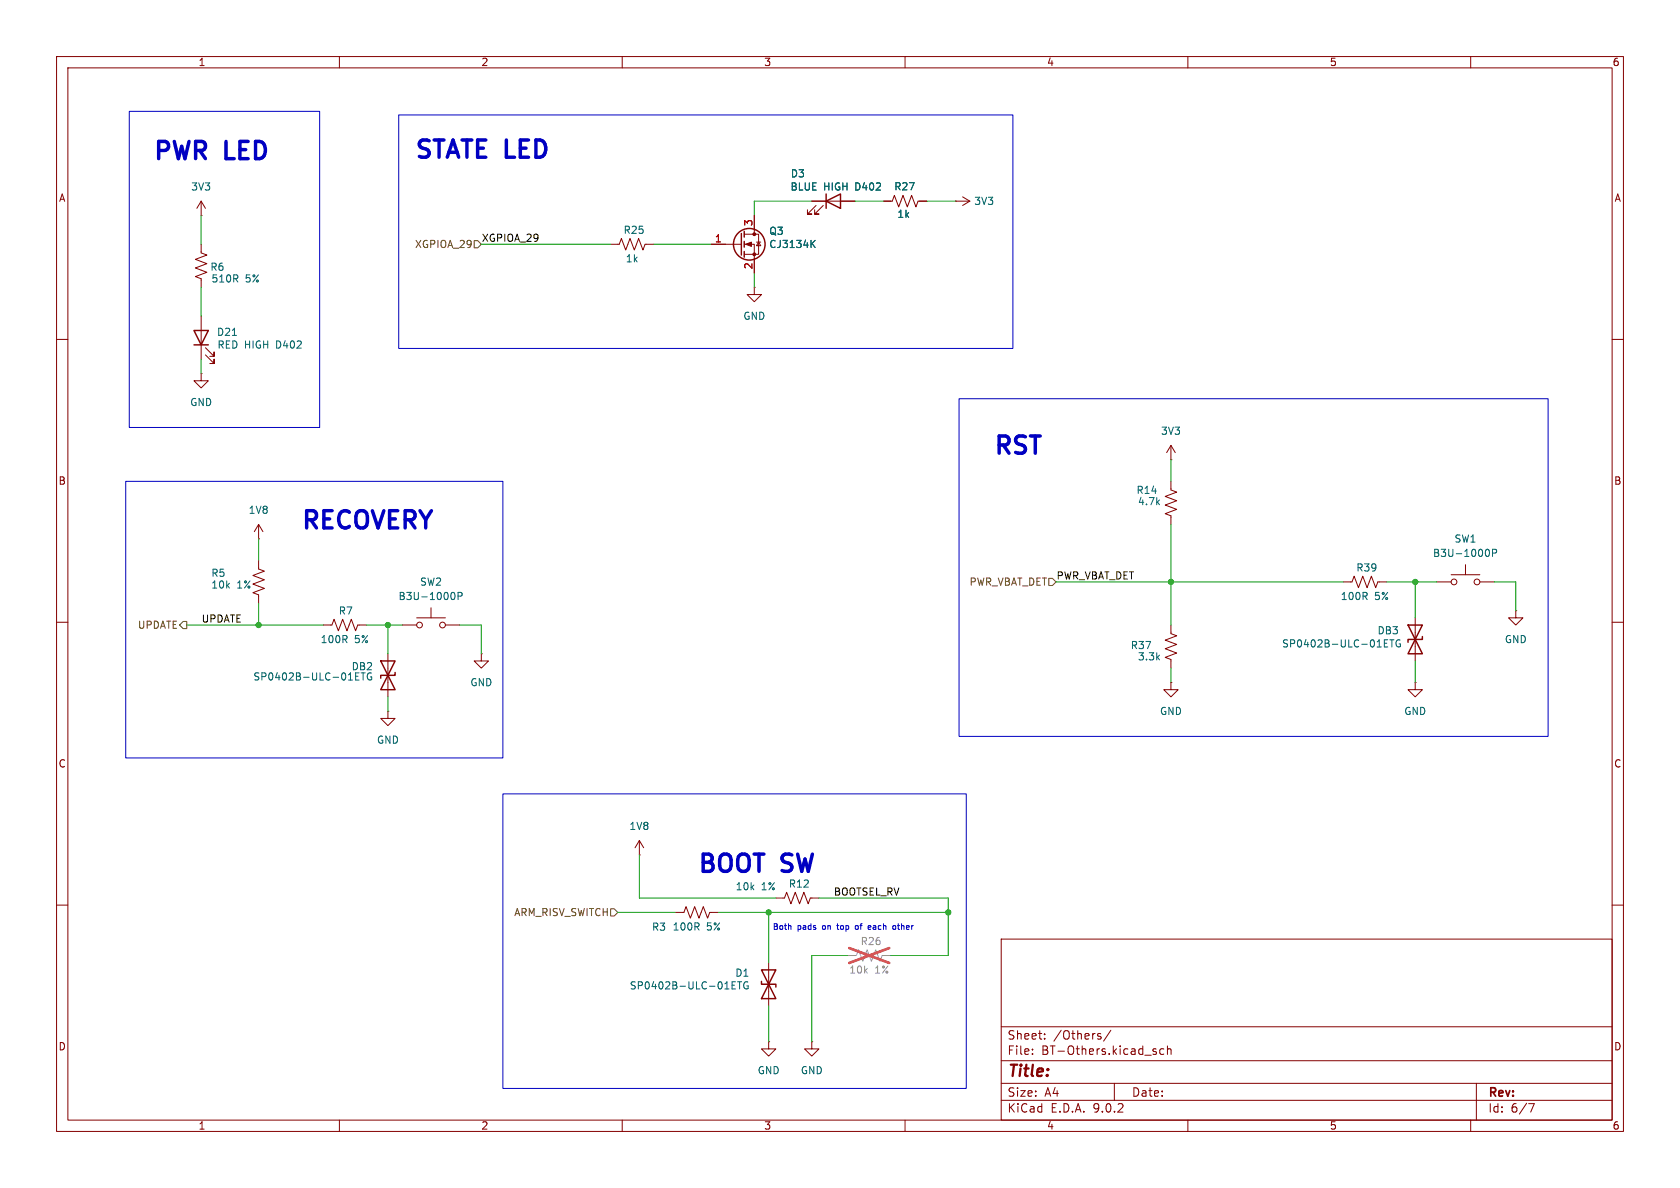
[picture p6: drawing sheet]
<svg xmlns="http://www.w3.org/2000/svg" width="297mm" height="210mm" viewBox="0 0 297 210" stroke-linecap="round" stroke-linejoin="round" font-family="sans-serif">
<g fill="none" stroke="#840000" stroke-width=".18">
<path d="M10 10h277v190h-277zM12 12h273v186h-273zM60 10v2M110 10v2M160 10v2M210 10v2M260 10v2M35.6 38.1h.1M35.6 35.6v2.5M35.6 35.6l-.8 1.2M35.6 35.6l.7 1.2M133.3 38.1v3.3"/>
<path d="M143.5 35.6h7.6M144.3 36.3l-1.6 1.5h.8h-.8v-.7M145.5 36.3l-1.5 1.5h.8h-.8v-.7M156.2 35.6h1.5l.4-1.1 .8 2.1 .7-2.1 .8 2.1 .8-2.1 .7 2.1 .4-1h1.5M168.9 35.6h.1M168.9 35.6h2.5M170.2 34.8l1.2 .8M171.4 35.6l-1.2 .7M35.6 43.2v1.5l1 .4-2.1 .7 2.1 .8-2.1 .8 2.1 .7-2.1 .8 1.1 .4v1.5M35.6 55.9v7.6M107.9 43.2h1.6l.4-1 .7 2 .8-2 .7 2 .8-2 .8 2 .3-1h1.6M125.7 43.2h5.4"/>
<path d="M131.6 41.4h2.5v3.6h-2.5M131.6 43.2h1.7v5.1M133.3 50.8v1.3h1.3l-1.3 1.2-1.2-1.2h1.2M133.3 50.8h.1M133.7 42.8h.8M134.1 42.8l.4 .6h-.8zM10 60h2M35.6 66v1.3h1.2l-1.2 1.3-1.3-1.3h1.3M35.6 66h.1M36.3 62.7l1.5 1.6v-.8v.8h-.7M36.3 61.5l1.5 1.5v-.8v.8h-.7M207 78.7v2.6"/>
<path d="M207 78.7l-.8 1.3M207 78.7l.8 1.3M285 60h2M45.7 95.3h.1M45.7 99.1v1.5l1 .4-2 .7 2 .8-2 .8 2 .7-2 .8 1 .4v1.5M45.7 92.7l-.7 1.3M45.7 92.7l.8 1.3M45.7 92.7v2.6M207 85.1v1.5l1 .4-2 .8 2 .7-2 .8 2 .7-2 .8 1 .4v1.5M207 81.3h.1M259.1 99.8v1.8M10 110h2"/>
<path d="M57.1 110.5h1.6l.4-1 .7 2 .8-2 .7 2 .8-2 .8 2 .3-1h1.6M68.6 115.6v7.6M71.1 110.5h2.6M73.7 109.2h5M76.2 107.4v1.8M78.7 110.5h2.6M85.1 115.6v1.2h1.3l-1.3 1.3-1.3-1.3h1.3M85.1 115.6h.1M207 110.5v1.5l1 .4-2 .8 2 .7-2 .8 2 .7-2 .8 1 .4v1.5M237.5 102.9h1.5l.4-1 .8 2 .7-2 .8 2 .7-2 .8 2 .4-1h1.5M250.2 109.2v7.6M254 102.9h2.5"/>
<path d="M256.5 101.6h5.1M261.6 102.9h2.6M268 108v1.2h1.2l-1.2 1.3-1.3-1.3h1.3M268 108h.1M285 110h2M68.6 125.7v1.3h1.2l-1.2 1.3-1.3-1.3h1.3M68.6 125.7h.1M207 120.7v1.2h1.3l-1.3 1.3-1.3-1.3h1.3M207 120.7h.1M250.2 120.7v1.2h1.3l-1.3 1.3-1.3-1.3h1.3M250.2 120.7h.1M113 151.1h.1"/>
<path d="M113 148.6l-.7 1.3M113 148.6l.8 1.3M113 148.6v2.5M137.2 158.8h1.5l.4-1.1 .7 2.1 .8-2.1 .8 2.1 .7-2.1 .8 2.1 .4-1h1.5M10 160h2M119.4 161.3h1.5l.4-1 .7 2 .8-2 .8 2 .7-2 .8 2 .4-1h1.5M135.9 170.2v7.6M177 166h108v32h-108zM285 160h2M60 198v2M110 198v2M135.9 184.2v1.2h1.3l-1.3 1.3-1.3-1.3h1.3"/>
<path d="M135.9 184.2h.1M143.5 184.2v1.2h1.3l-1.3 1.3-1.3-1.3h1.3M143.5 184.2h.1M160 198v2M177 194.5h108M177 191.5h108M177 187.5h108M177 181.5h108M182.5 186.3v.1M182.5 185.5v.1M184.7 183.6v.1M184.7 182.8v.1"/>
<path d="M194.2 183.2l.4 .1 .1 .2-.2 .2h-.3M194.2 182.7l.4 .1M196.4 182.1l-1.3 2M197 191.5v3M204 185.9l.4 .1 .1 .2-.3 .2h-.2M204 185.4l.4 .1M205.7 185.5l-.4-.1-.3 .3v.4l.2 .2h.5M206.4 185.5l.2-.1 .4 .1v.9M206.4 184.9v1.5M210 198v2M260 198v2M261 191.5v6.5"/>
<path d="M270.2 195.1h1l-.6 1.5"/>
<circle cx="74.2" cy="110.5" r=".51"/>
<circle cx="78.2" cy="110.5" r=".51"/>
<circle cx="257" cy="102.9" r=".51"/>
<circle cx="261.1" cy="102.9" r=".51"/>
</g>
<g fill="none" stroke="#006464" stroke-width=".18">
<path d="M41.1 59.3h.7M143.6 43l.5 .8M144.1 42.5l-.7 .7M262.9 97.1a.68 .68 0 0 1 .4 .6 .68 .68 0 0 1-.4 .7M263.9 97.8l.6-.1 .1-.2-.1-.3-.6-.1v1.3M62.9 119.5h.4M64.2 118.9v1.3M65 119.2a.57 .57 0 0 0 0 .8 .57 .57 0 0 0 .7 .1v-.4h-.2M80 104.7a.68 .68 0 0 1 .5 .7 .68 .68 0 0 1-.5 .6M81 105.4l.6-.1 .1-.2-.1-.3-.6-.1v1.3M244.7 113.7h.5M244.7 114.4h.6"/>
<path d="M244.7 113.1h.6M245.7 113.1h.7M246.1 113.1v1.3M247.5 113.2a.59 .59 0 0 0-.7 .5 .59 .59 0 0 0 .7 .6l.1-.5h-.3M62.9 120.2h.6M129.4 174.2h.4M129.4 174.8h.6M129.4 173.6h.6M130.4 173.6h.7M130.7 173.6v1.2M132.2 173.6a.59 .59 0 0 0-.7 .6 .59 .59 0 0 0 .7 .6l.1-.5h-.3"/>
</g>
<g fill="none" stroke="#840000" stroke-width=".25">
<path d="M146 35.6l2.6-1.3v2.5zM146 34.3v2.5M34.3 58.4h2.5l-1.2 2.6zM131.1 41.3v3.8M131.6 40.9v1M131.6 42.7v1M131.6 44.5v1M34.3 61h2.5M67.3 116.8h2.5l-2.5 5.1h2.5zM69.8 118.9v.5h-2.5v.5M248.9 110.5h2.6l-2.6 5.1h2.6zM251.5 112.5v.5h-2.6v.5"/>
<path d="M134.6 171.5h2.6l-2.6 5h2.6zM134.6 173.5v.5h2.6v.5"/>
<circle cx="132.5" cy="43.2" r="2.79"/>
</g>
<path d="M149.9 168.9h1.5l.4-1 .7 2 .8-2 .8 2 .7-2 .8 2 .4-1h1.5" fill="none" stroke="#a1a1a1" stroke-width=".18"/>
<path d="M150.1 167.6l7.1 2.6M157.2 167.6l-7.1 2.6" fill="none" stroke="#e12e31" stroke-width=".46"/>
<g fill="#840000" stroke="#840000" stroke-width=".18">
<path d="M131.8 43.2l1-.4v.8z"/>
<circle cx="133.3" cy="41.4" r=".25"/>
<circle cx="133.3" cy="45" r=".25"/>
</g>
<path d="M83.8 42.5h.7l.6 .7-.6 .6h-.7zM32.4 109.9h.6v1.2h-.6l-.7-.6zM185.4 102.2h.7l.6 .7-.6 .6h-.7zM107.9 160.7h.7l.6 .6-.6 .6h-.7z" fill="none" stroke="#725600" stroke-width=".18"/>
<g fill="none" stroke="#009600" stroke-width=".18">
<path d="M35.6 38.1v5.1M143.5 35.6h-10.2v2.5M151.1 35.6h5.1M163.8 35.6h5.1M35.6 50.8v5.1M85.1 43.2h22.8M115.6 43.2h10.1M133.3 48.3v2.5M35.6 63.5v2.5M45.7 95.3v3.8M207 81.3v3.8M207 92.7v17.8"/>
<path d="M33 110.5h24.1M45.7 106.7v3.8M64.8 110.5h6.3M68.6 110.5v5.1M81.3 110.5h3.8v5.1M186.7 102.9h50.8M207 118.1v2.6M245.1 102.9h8.9M250.2 102.9v6.3M250.2 116.8v3.9M264.2 102.9h3.8v5.1M68.6 123.2v2.5"/>
<path d="M113 151.1v7.7h24.2M144.8 158.8h22.8v10.1h-10.1M109.2 161.3h10.2M127 161.3h40.6M135.9 161.3v8.9M135.9 177.8v6.4M149.9 168.9h-6.4v15.3"/>
</g>
<path d="M22.9 19.7h33.6v55.9h-33.6zM70.5 20.3h108.6v41.3h-108.6zM169.5 70.5h104.2v59.7h-104.2zM22.2 85.1h66.7v48.9h-66.7zM88.9 140.3h81.9v52.1h-81.9zM139.8 163.7v.6M147.9 163.6h.4M151.5 163.6l-.3 .2 .1 .4 .2 .1M153.5 163.7l.3-.1 .2 .3-.5 .1M153.5 164.2h.4M157.9 163.7l.3-.1 .2 .2-.1 .4h-.4" fill="none" stroke="#0000c2" stroke-width=".18"/>
<g fill="#009600" stroke="#009600" stroke-width=".18">
<circle cx="135.9" cy="161.3" r=".46"/>
<circle cx="167.6" cy="161.3" r=".46"/>
<circle cx="207" cy="102.9" r=".46"/>
<circle cx="45.7" cy="110.5" r=".46"/>
<circle cx="68.6" cy="110.5" r=".46"/>
<circle cx="250.2" cy="102.9" r=".46"/>
</g>
<g font-size="4.2" fill="#0000c2">
<text x="26.9" y="28.5">PWR</text>
<text x="40" y="28.5">LED</text>
<text x="73.2" y="28.2">STATE LED</text>
<text x="175.5" y="80.5">RST</text>
<text x="53.1" y="93.7">RECOVERY</text>
<text x="123.2" y="154.4">BOOT</text>
<text x="138.5" y="154.4">SW</text>
</g>
<text font-size="2.8" fill="#840000" x="178" y="190.9">Title:</text>
<g font-size="2.1" fill="#840000">
<text x="178" y="184">Sheet:</text>
<text x="186.2" y="184">/Others/</text>
<text x="178" y="186.7">File:</text>
<text x="184.1" y="186.7">BT-Others.kicad_sch</text>
<text x="178" y="196.9">KiCad</text>
<text x="178" y="194.1">Size:</text>
<text x="184.7" y="194.1">A4</text>
<text x="185.7" y="196.9">E.D.A.</text>
<text x="193.3" y="196.9">9.0.2</text>
<text x="200" y="194.1">Date:</text>
<text x="263" y="194.3">Rev:</text>
<text x="263" y="196.9">Id:</text>
<text x="267.1" y="196.9">6/7</text>
</g>
<g font-size="1.8" fill="#840000">
<text x="35" y="11.9">1</text>
<text x="85" y="11.9">2</text>
<text x="135" y="11.9">3</text>
<text x="185" y="11.9">4</text>
<text x="235" y="11.9">5</text>
<text x="285" y="11.9">6</text>
<text x="10.3" y="35.9">A</text>
<text x="285.3" y="35.9">A</text>
<text x="10.3" y="85.9">B</text>
<text x="285.3" y="85.9">B</text>
<text x="10.3" y="135.9">C</text>
<text x="285.3" y="135.9">C</text>
<text x="10.3" y="185.9">D</text>
<text x="285.3" y="185.9">D</text>
<text x="35" y="199.9">1</text>
<text x="85" y="199.9">2</text>
<text x="135" y="199.9">3</text>
<text x="185" y="199.9">4</text>
<text x="235" y="199.9">5</text>
<text x="285" y="199.9">6</text>
</g>
<g font-size="1.8" fill="#006464">
<text x="33.7" y="33.9">3V3</text>
<text x="139.7" y="33.9">BLUE</text>
<text x="139.7" y="31.6">D3</text>
<text x="145.6" y="33.9">HIGH</text>
<text x="151.3" y="33.9">D402</text>
<text x="158" y="33.8">R27</text>
<text x="110.1" y="41.5">R25</text>
<text x="135.9" y="41.7">Q3</text>
<text x="158.5" y="38.7">1k</text>
<text x="172.1" y="36.4">3V3</text>
<text x="110.5" y="46.6">1k</text>
<text x="135.9" y="44">CJ3134K</text>
<text x="37.1" y="48.1">R6</text>
<text x="37.3" y="50.1">510R</text>
<text x="43.4" y="50.1">5%</text>
<text x="38.3" y="59.6">D21</text>
<text x="131.3" y="56.7">GND</text>
<text x="38.3" y="61.8">RED HIGH</text>
<text x="48.9" y="61.8">D402</text>
<text x="33.5" y="72">GND</text>
<text x="205.2" y="77.1">3V3</text>
<text x="200.8" y="87.5">R14</text>
<text x="201.1" y="89.5">4.7k</text>
<text x="43.9" y="91">1V8</text>
<text x="239.7" y="101.2">R39</text>
<text x="253.2" y="98.7">B3U-1000P</text>
<text x="257" y="96.1">SW1</text>
<text x="37.3" y="104.2">10k</text>
<text x="37.3" y="102.2">R5</text>
<text x="41.9" y="104.2">1%</text>
<text x="70.4" y="106.3">B3U-1000P</text>
<text x="74.2" y="103.7">SW2</text>
<text x="236.9" y="106.3">100R</text>
<text x="243" y="106.3">5%</text>
<text x="56.6" y="113.9">100R</text>
<text x="59.8" y="108.9">R7</text>
<text x="62.7" y="113.9">5%</text>
<text x="243.4" y="112.3">DB3</text>
<text x="265.9" y="113.9">GND</text>
<text x="62.1" y="118.7">DB2</text>
<text x="199.8" y="114.9">R37</text>
<text x="201.1" y="116.9">3.3k</text>
<text x="226.6" y="114.7">SP0402B-ULC-01ETG</text>
<text x="44.7" y="120.5">SP0402B-ULC-01ETG</text>
<text x="83.1" y="121.5">GND</text>
<text x="66.5" y="131.7">GND</text>
<text x="205" y="126.6">GND</text>
<text x="248.2" y="126.6">GND</text>
<text x="111.2" y="146.9">1V8</text>
<text x="130" y="157.6">10k</text>
<text x="134.6" y="157.6">1%</text>
<text x="139.4" y="157.1">R12</text>
<text x="115.2" y="164.7">R3</text>
<text x="118.8" y="164.7">100R</text>
<text x="124.9" y="164.7">5%</text>
<text x="129.9" y="172.9">D1</text>
<text x="111.2" y="175.1">SP0402B-ULC-01ETG</text>
<text x="133.9" y="190.1">GND</text>
<text x="141.5" y="190.1">GND</text>
</g>
<g font-size="1.8" fill="#a90000">
<text x="133.1" y="40.1" transform="rotate(-90 133.1 40.1)">3</text>
<text x="126.3" y="42.9">1</text>
<text x="133.1" y="47.7" transform="rotate(-90 133.1 47.7)">2</text>
</g>
<g font-size="1.8" fill="#725600">
<text x="73.3" y="44">XGPIOA_29</text>
<text x="171.3" y="103.7">PWR_VBAT_DET</text>
<text x="24.3" y="111.4">UPDATE</text>
<text x="90.8" y="162.2">ARM_RISV_SWITCH</text>
</g>
<g font-size="1.8" fill="#0f0f0f">
<text x="85.1" y="42.8">XGPIOA_29</text>
<text x="186.7" y="102.5">PWR_VBAT_DET</text>
<text x="35.6" y="110.1">UPDATE</text>
<text x="147.3" y="158.4">BOOTSEL_RV</text>
</g>
<g font-size="1.8" fill="#989898">
<text x="152.1" y="167.3">R26</text>
<text x="150" y="172.3">10k</text>
<text x="154.6" y="172.3">1%</text>
</g>
<g font-size="1.4" fill="#0000c2">
<text x="136.5" y="164.6">Both</text>
<text x="141" y="164.6">pads</text>
<text x="145.6" y="164.6">on</text>
<text x="148.5" y="164.6">top</text>
<text x="151.9" y="164.6">of</text>
<text x="154.4" y="164.6">each</text>
<text x="159" y="164.6">other</text>
</g>
</svg>
